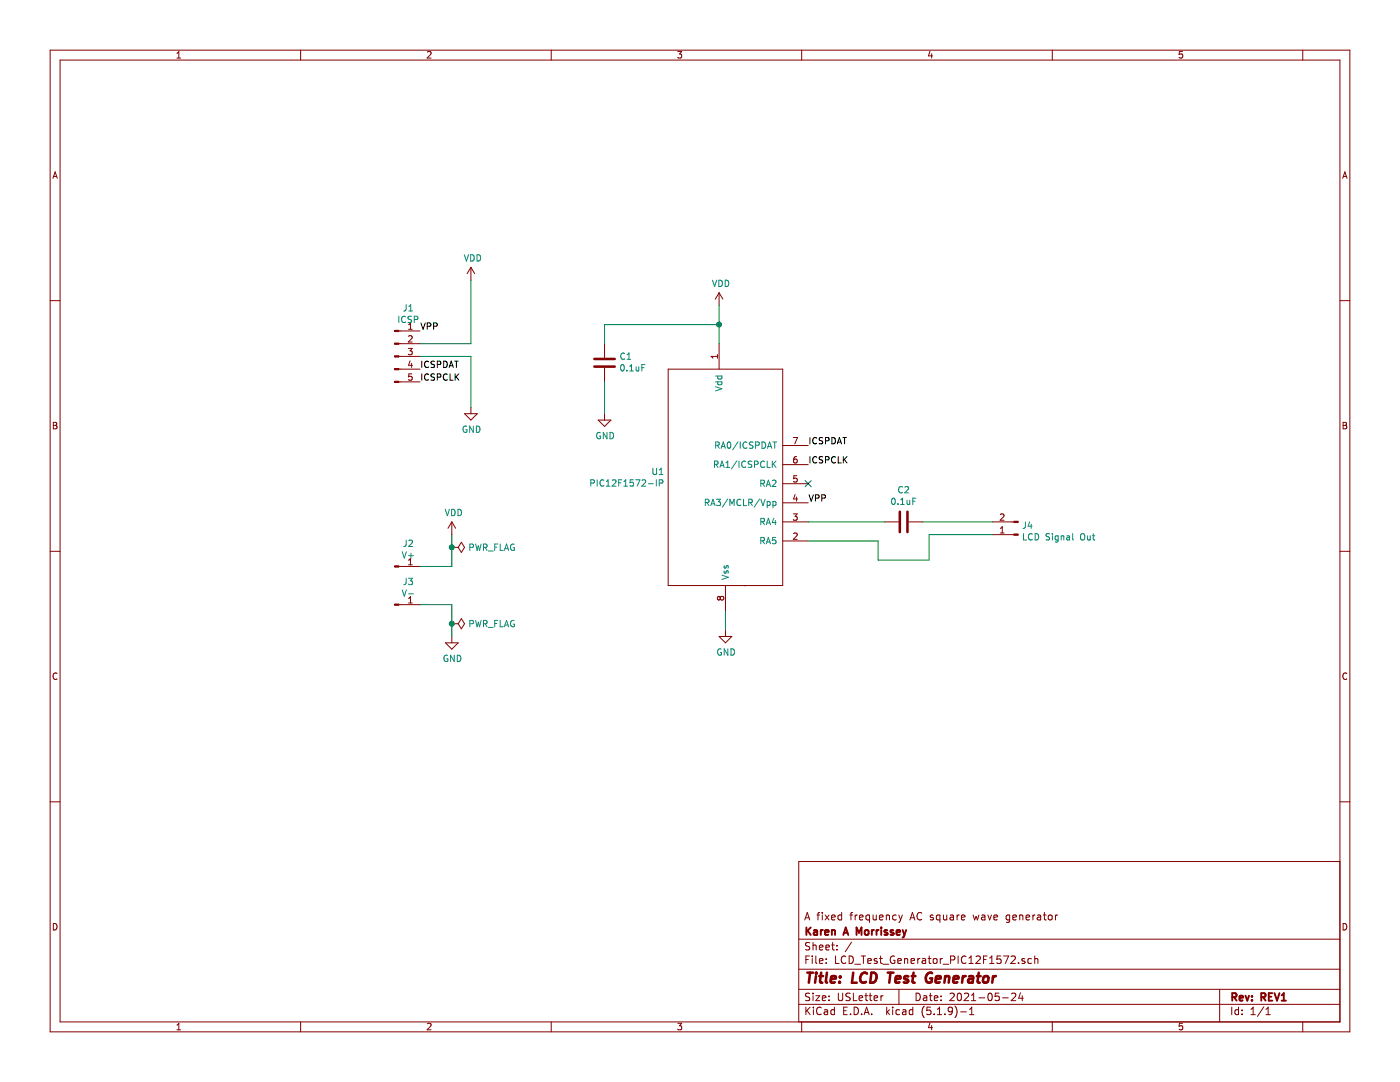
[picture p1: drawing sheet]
EESchema Schematic File Version 4
EELAYER 30 0
EELAYER END
$Descr USLetter 11000 8500
encoding utf-8
Sheet 1 1
Title "LCD Test Generator"
Date "2021-05-24"
Rev "REV1"
Comp "Karen A Morrissey"
Comment1 "A fixed frequency AC square wave generator"
Comment2 ""
Comment3 ""
Comment4 ""
$EndDescr
$Comp
L Device:C C1
U 1 1
P 4750 2850
F 0 "C1" H 4635 2804 50  0000 R CNN
F 1 "0.1uF" H 4635 2895 50  0000 R CNN
F 2 "Capacitor_THT:C_Disc_D3.0mm_W1.6mm_P2.50mm" H 4788 2700 50  0001 C CNN
F 3 "~" H 4750 2850 50  0001 C CNN
	1    4750 2850
	-1   0    0    1   
$EndComp
$Comp
L Connector:Conn_01x02_Male J4
U 1 1
P 8000 4200
F 0 "J4" H 7972 4132 50  0000 R CNN
F 1 "LCD Signal Out" H 7972 4223 50  0000 R CNN
F 2 "Connector_PinHeader_2.54mm:PinHeader_1x02_P2.54mm_Vertical" H 8000 4200 50  0001 C CNN
F 3 "~" H 8000 4200 50  0001 C CNN
	1    8000 4200
	-1   0    0    1   
$EndComp
$Comp
L Connector:Conn_01x05_Male J1
U 1 1
P 3100 2800
F 0 "J1" H 3208 3181 50  0000 C CNN
F 1 "ICSP" H 3208 3090 50  0000 C CNN
F 2 "Connector_PinHeader_2.54mm:PinHeader_1x05_P2.54mm_Horizontal" H 3100 2800 50  0001 C CNN
F 3 "~" H 3100 2800 50  0001 C CNN
	1    3100 2800
	1    0    0    -1  
$EndComp
$Comp
L Connector:Conn_01x01_Male J2
U 1 1
P 3100 4450
F 0 "J2" H 3208 4631 50  0000 C CNN
F 1 "V+" H 3208 4540 50  0000 C CNN
F 2 "Connector_PinHeader_2.54mm:PinHeader_1x01_P2.54mm_Vertical" H 3100 4450 50  0001 C CNN
F 3 "~" H 3100 4450 50  0001 C CNN
	1    3100 4450
	1    0    0    -1  
$EndComp
$Comp
L Connector:Conn_01x01_Male J3
U 1 1
P 3100 4750
F 0 "J3" H 3208 4931 50  0000 C CNN
F 1 "V-" H 3208 4840 50  0000 C CNN
F 2 "Connector_PinHeader_2.54mm:PinHeader_1x01_P2.54mm_Vertical" H 3100 4750 50  0001 C CNN
F 3 "~" H 3100 4750 50  0001 C CNN
	1    3100 4750
	1    0    0    -1  
$EndComp
$Comp
L Device:C C2
U 1 1
P 7100 4100
F 0 "C2" V 6848 4100 50  0000 C CNN
F 1 "0.1uF" V 6939 4100 50  0000 C CNN
F 2 "Capacitor_THT:C_Disc_D3.0mm_W1.6mm_P2.50mm" H 7138 3950 50  0001 C CNN
F 3 "~" H 7100 4100 50  0001 C CNN
	1    7100 4100
	0    1    1    0   
$EndComp
$Comp
L power:VDD #PWR03
U 1 1
P 3700 2200
F 0 "#PWR03" H 3700 2050 50  0001 C CNN
F 1 "VDD" H 3715 2373 50  0000 C CNN
F 2 "" H 3700 2200 50  0001 C CNN
F 3 "" H 3700 2200 50  0001 C CNN
	1    3700 2200
	1    0    0    -1  
$EndComp
$Comp
L power:VDD #PWR01
U 1 1
P 3550 4200
F 0 "#PWR01" H 3550 4050 50  0001 C CNN
F 1 "VDD" H 3565 4373 50  0000 C CNN
F 2 "" H 3550 4200 50  0001 C CNN
F 3 "" H 3550 4200 50  0001 C CNN
	1    3550 4200
	1    0    0    -1  
$EndComp
$Comp
L power:VDD #PWR06
U 1 1
P 5650 2400
F 0 "#PWR06" H 5650 2250 50  0001 C CNN
F 1 "VDD" H 5665 2573 50  0000 C CNN
F 2 "" H 5650 2400 50  0001 C CNN
F 3 "" H 5650 2400 50  0001 C CNN
	1    5650 2400
	1    0    0    -1  
$EndComp
$Comp
L power:GND #PWR04
U 1 1
P 3700 3200
F 0 "#PWR04" H 3700 2950 50  0001 C CNN
F 1 "GND" H 3705 3027 50  0000 C CNN
F 2 "" H 3700 3200 50  0001 C CNN
F 3 "" H 3700 3200 50  0001 C CNN
	1    3700 3200
	1    0    0    -1  
$EndComp
$Comp
L power:GND #PWR05
U 1 1
P 4750 3250
F 0 "#PWR05" H 4750 3000 50  0001 C CNN
F 1 "GND" H 4755 3077 50  0000 C CNN
F 2 "" H 4750 3250 50  0001 C CNN
F 3 "" H 4750 3250 50  0001 C CNN
	1    4750 3250
	1    0    0    -1  
$EndComp
$Comp
L power:GND #PWR02
U 1 1
P 3550 5000
F 0 "#PWR02" H 3550 4750 50  0001 C CNN
F 1 "GND" H 3555 4827 50  0000 C CNN
F 2 "" H 3550 5000 50  0001 C CNN
F 3 "" H 3550 5000 50  0001 C CNN
	1    3550 5000
	1    0    0    -1  
$EndComp
$Comp
L KAM_Custom:PIC12F1572-IP U1
U 1 1
P 5250 2900
F 0 "U1" H 5222 2096 50  0000 R CNN
F 1 "PIC12F1572-IP" H 5222 2005 50  0000 R CNN
F 2 "Package_DIP:DIP-8_W7.62mm_Socket" H 4850 2050 50  0001 C CNN
F 3 "" H 4850 2050 50  0001 C CNN
	1    5250 2900
	1    0    0    -1  
$EndComp
$Comp
L power:GND #PWR07
U 1 1
P 5700 4950
F 0 "#PWR07" H 5700 4700 50  0001 C CNN
F 1 "GND" H 5705 4777 50  0000 C CNN
F 2 "" H 5700 4950 50  0001 C CNN
F 3 "" H 5700 4950 50  0001 C CNN
	1    5700 4950
	1    0    0    -1  
$EndComp
Wire Wire Line
	5650 2700 5650 2550
Wire Wire Line
	4750 2700 4750 2550
Wire Wire Line
	4750 2550 5650 2550
Connection ~ 5650 2550
Wire Wire Line
	5650 2550 5650 2400
Wire Wire Line
	4750 3000 4750 3250
Wire Wire Line
	5700 4800 5700 4950
Text Label 6350 3950 0    50   ~ 0
VPP
Text Label 6350 3500 0    50   ~ 0
ICSPDAT
Text Label 6350 3650 0    50   ~ 0
ICSPCLK
Text Label 3300 2600 0    50   ~ 0
VPP
Text Label 3300 2900 0    50   ~ 0
ICSPDAT
Text Label 3300 3000 0    50   ~ 0
ICSPCLK
Wire Wire Line
	3300 2700 3700 2700
Wire Wire Line
	3300 2800 3700 2800
Wire Wire Line
	3300 4750 3550 4750
Wire Wire Line
	3550 4750 3550 4900
Wire Wire Line
	3300 4450 3550 4450
Wire Wire Line
	3550 4450 3550 4300
$Comp
L power:PWR_FLAG #FLG01
U 1 1
P 3550 4300
F 0 "#FLG01" H 3550 4375 50  0001 C CNN
F 1 "PWR_FLAG" V 3550 4428 50  0000 L CNN
F 2 "" H 3550 4300 50  0001 C CNN
F 3 "~" H 3550 4300 50  0001 C CNN
	1    3550 4300
	0    1    1    0   
$EndComp
$Comp
L power:PWR_FLAG #FLG02
U 1 1
P 3550 4900
F 0 "#FLG02" H 3550 4975 50  0001 C CNN
F 1 "PWR_FLAG" V 3550 5028 50  0000 L CNN
F 2 "" H 3550 4900 50  0001 C CNN
F 3 "~" H 3550 4900 50  0001 C CNN
	1    3550 4900
	0    1    1    0   
$EndComp
Connection ~ 3550 4900
Wire Wire Line
	3550 4900 3550 5000
Connection ~ 3550 4300
Wire Wire Line
	3550 4300 3550 4200
Wire Wire Line
	6350 4100 6950 4100
Wire Wire Line
	3700 2200 3700 2700
Wire Wire Line
	3700 2800 3700 3200
Wire Wire Line
	7250 4100 7800 4100
NoConn ~ 6350 3800
Wire Wire Line
	6350 4250 6900 4250
Wire Wire Line
	6900 4250 6900 4400
Wire Wire Line
	6900 4400 7300 4400
Wire Wire Line
	7300 4400 7300 4200
Wire Wire Line
	7300 4200 7800 4200
$EndSCHEMATC
